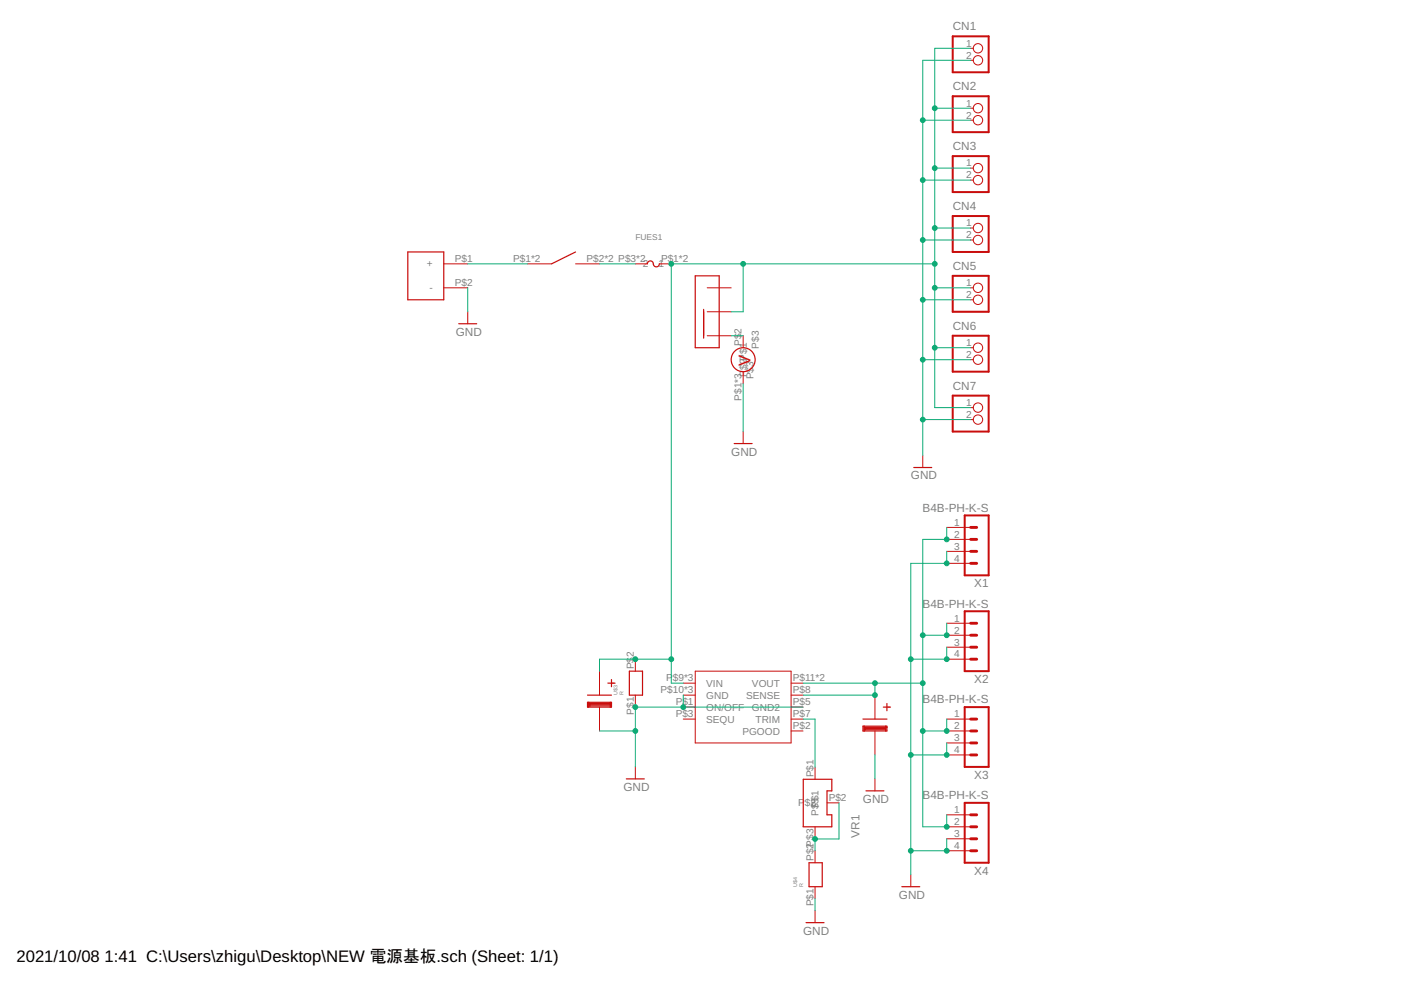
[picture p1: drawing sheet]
<svg xmlns="http://www.w3.org/2000/svg" width="297mm" height="210mm" viewBox="0 0 297 210" stroke-linecap="round" stroke-linejoin="round" font-family="sans-serif">
<g fill="none" stroke="#c90d0c" stroke-width=".21">
<path d="M205.8 10.2h.6M205.8 12.8h.6M205.8 22.9h.6M205.8 25.5h.6M205.8 35.6h.6M205.8 38.2h.6M94.1 55.9h5.1M111.9 55.9h5M122 55.9h5.1M134.7 55.9h2.5M139.8 55.9h2.5M205.8 48.3h.6"/>
<path d="M205.8 50.9h.6M94.1 61h5.1M99.2 66.1v2.5M149.9 61h5.1M149.9 71.2h5.1M149.9 66.1h5.1M157.6 71.2v2.5M157.6 78.8v2.5M205.8 61h.6M205.8 63.6h.6M205.8 73.7h.6M205.8 76.3h.6"/>
<path d="M157.6 91.5v2.5M195.6 96.6v2.5M205.8 86.4h.6M205.8 89h.6M200.7 111.8h5.1M200.7 114.4h5.1M200.7 116.9h5.1M200.7 119.4h5.1M134.7 139.8v2.5M200.7 132.1h5.1M200.7 134.7h5.1M200.7 137.2h5.1"/>
<path d="M200.7 139.8h5.1M127.1 142.3v5.1M127.1 149.9v5.1M134.7 147.4v2.5M144.9 144.8h2.5M144.9 147.4h2.5M144.9 149.9h2.5M144.9 152.5h2.5M147.4 142.3h20.3v15.2h-20.3zM167.7 144.8h2.6M167.7 147.4h2.6M167.7 149.9h2.6"/>
<path d="M167.7 152.5h2.6M167.7 155h2.6M185.5 147.4v5.1M185.5 155v5.1M200.7 152.5h5.1M200.7 155h5.1M200.7 157.5h5.1M134.7 162.6v2.5M172.8 162.6v2.6M172.8 175.3v2.6M175.3 170.2h2.6M185.5 165.1v2.6"/>
<path d="M200.7 160.1h5.1M200.7 172.8h5.1M200.7 175.3h5.1M200.7 177.8h5.1M172.8 180.4v2.5M172.8 188v2.5M172.8 193.1v2.5M193.1 185.5v2.5M200.7 180.4h5.1"/>
<circle cx="207.3" cy="10.2" r=".99"/>
<circle cx="207.3" cy="12.8" r=".99"/>
<circle cx="207.3" cy="25.5" r=".99"/>
<circle cx="207.3" cy="35.6" r=".99"/>
<circle cx="207.3" cy="38.2" r=".99"/>
<circle cx="207.3" cy="22.9" r=".99"/>
<circle cx="207.3" cy="50.9" r=".99"/>
<circle cx="207.3" cy="48.3" r=".99"/>
<circle cx="207.3" cy="63.6" r=".99"/>
<circle cx="207.3" cy="61" r=".99"/>
<circle cx="207.3" cy="73.7" r=".99"/>
<circle cx="207.3" cy="76.3" r=".99"/>
<circle cx="207.3" cy="89" r=".99"/>
<circle cx="207.3" cy="86.4" r=".99"/>
</g>
<g fill="none" stroke="#c90d0c" stroke-width=".25">
<path d="M86.5 53.4h7.6v10.2h-7.6zM122 53.4l-5.1 2.5M137.2 55.9a.67 .67 0 0 1 .8-.6 .67 .67 0 0 1 .6 .9 .63 .63 0 0 0 .7 .4 .63 .63 0 0 0 .5-.7M147.4 58.5h5.1v15.2h-5.1zM97.3 68.6h3.8M149.2 65.6v6.1M155.7 94h3.8M193.7 99.1h3.8M124.6 147.4h5M124.6 148.9h5v1h-5zM124.8 149.2h4.8M124.8 148.9v1"/>
<path d="M124.8 149.7h4.6M124.8 149.4h4.6M125.1 149.4v.3M128.9 144.8h1.5M129.4 148.9v1M129.6 144.1v1.5M133.4 142.3h2.8v5.1h-2.8zM183 152.5h5M183 154h5v1h-5zM183.2 154.2h4.8M183.2 154v1M183.2 154.7h4.6"/>
<path d="M183.2 154.5h4.6M183.5 154.5v.2M187.3 149.9h1.5M187.8 154v1M188 149.2v1.5M132.8 165.1h3.8M170.3 175.2v-10h6.1v2.5h-1.1v5.1h1.1v2.5h-6.1M183.6 167.7h3.8M170.9 195.6h3.8M171.5 182.9h2.8v5.1h-2.8zM191.2 188h3.8"/>
<circle cx="157.6" cy="76.3" r="2.54"/>
</g>
<path d="M202 7.7h7.6v7.6h-7.6zM202 20.4h7.6v7.6h-7.6zM202 33.1h7.6v7.6h-7.6zM202 45.8h7.6v7.6h-7.6zM202 58.5h7.6v7.6h-7.6zM202 71.2h7.6v7.6h-7.6zM202 83.9h7.6v7.6h-7.6zM204.5 109.3h5.1v12.7h-5.1zM204.5 129.6h5.1v12.7h-5.1zM204.5 149.9h5.1v12.7h-5.1zM204.5 170.2h5.1v12.7h-5.1z" fill="none" stroke="#c90d0c" stroke-width=".42"/>
<g fill="none" stroke="#c90d0c" stroke-width=".61">
<path d="M205.8 116.9h1.3M205.8 114.4h1.3M205.8 111.8h1.3M205.8 119.4h1.3M205.8 137.2h1.3M205.8 134.7h1.3M205.8 132.1h1.3M205.8 139.8h1.3M205.8 157.5h1.3M205.8 155h1.3M205.8 152.5h1.3M205.8 160.1h1.3"/>
<path d="M205.8 177.8h1.3M205.8 175.3h1.3M205.8 172.8h1.3M205.8 180.4h1.3"/>
</g>
<g fill="none" stroke="#0dab76" stroke-width=".21">
<path d="M205.8 10.2h-7.6v76.2h7.6M205.8 12.8h-10.2v83.8M195.6 25.5h10.2M195.6 38.2h10.2M198.2 22.9h7.6M198.2 35.6h7.6M99.2 55.9h12.7M127.1 55.9h7.6M157.6 55.9v10.2h-2.6M195.6 50.9h10.2M198.2 48.3h7.6M198.2 55.9h-55.9v88.9h2.6"/>
<path d="M99.2 61v5.1M155 71.2h2.6M195.6 76.3h10.2M195.6 63.6h10.2M198.2 73.7h7.6M198.2 61h7.6M157.6 81.3v10.2M195.6 89h10.2M200.7 111.8v2.6h-5.1v60.9h5.1v-2.5M200.7 116.9v2.5h-7.6v66.1M142.3 139.8h-15.2v2.5M200.7 137.2v2.6h-7.6"/>
<path d="M200.7 132.1v2.6h-5.1M127.1 155h7.6M144.9 147.4v2.5M170.3 144.8h25.3M170.3 149.9h-35.6v12.7M170.3 152.5h2.5v10.1M185.5 144.8v2.6h-15.2M200.7 152.5v2.5h-5.1M200.7 157.5v2.6h-7.6M177.9 170.2v7.7h-5.1v2.5M185.5 160.1v5M200.7 177.8v2.6h-7.6"/>
<path d="M172.8 190.5v2.6"/>
</g>
<g fill="#0dab76" stroke="#0dab76" stroke-width=".21">
<circle cx="198.2" cy="22.9" r=".51"/>
<circle cx="198.2" cy="35.6" r=".51"/>
<circle cx="198.2" cy="48.3" r=".51"/>
<circle cx="198.2" cy="61" r=".51"/>
<circle cx="198.2" cy="55.9" r=".51"/>
<circle cx="142.3" cy="55.9" r=".51"/>
<circle cx="142.3" cy="139.8" r=".51"/>
<circle cx="134.7" cy="139.8" r=".51"/>
<circle cx="198.2" cy="73.7" r=".51"/>
<circle cx="157.6" cy="55.9" r=".51"/>
<circle cx="195.6" cy="25.5" r=".51"/>
<circle cx="195.6" cy="38.2" r=".51"/>
<circle cx="195.6" cy="63.6" r=".51"/>
<circle cx="195.6" cy="50.9" r=".51"/>
<circle cx="195.6" cy="76.3" r=".51"/>
<circle cx="195.6" cy="89" r=".51"/>
<circle cx="200.7" cy="119.4" r=".51"/>
<circle cx="200.7" cy="180.4" r=".51"/>
<circle cx="193.1" cy="180.4" r=".51"/>
<circle cx="200.7" cy="160.1" r=".51"/>
<circle cx="193.1" cy="160.1" r=".51"/>
<circle cx="200.7" cy="139.8" r=".51"/>
<circle cx="193.1" cy="139.8" r=".51"/>
<circle cx="134.7" cy="149.9" r=".51"/>
<circle cx="134.7" cy="155" r=".51"/>
<circle cx="144.9" cy="149.9" r=".51"/>
<circle cx="200.7" cy="175.3" r=".51"/>
<circle cx="200.7" cy="155" r=".51"/>
<circle cx="195.6" cy="155" r=".51"/>
<circle cx="200.7" cy="134.7" r=".51"/>
<circle cx="195.6" cy="134.7" r=".51"/>
<circle cx="200.7" cy="114.4" r=".51"/>
<circle cx="195.6" cy="144.8" r=".51"/>
<circle cx="185.5" cy="144.8" r=".51"/>
<circle cx="185.5" cy="147.4" r=".51"/>
<circle cx="172.8" cy="177.9" r=".51"/>
</g>
<text font-size="3.6" fill="#c90d0c" x="159.1" y="77.5" transform="rotate(-90 159.1 77.5)">V</text>
<g font-size="3.5">
<text x="3.5" y="203.9">2021/10/08</text>
<text x="22.2" y="203.9">1:41 C:\Users\zhigu\Desktop\NEW 電源基板.sch (Sheet: 1/1)</text>
</g>
<g font-size="2.5" fill="#808080">
<text x="202" y="6.4">CN1</text>
<text x="202" y="19.1">CN2</text>
<text x="202" y="31.8">CN3</text>
<text x="202" y="44.5">CN4</text>
<text x="202" y="57.2">CN5</text>
<text x="96.6" y="71.2">GND</text>
<text x="202" y="69.9">CN6</text>
<text x="202" y="82.6">CN7</text>
<text x="155" y="96.6">GND</text>
<text x="193.1" y="101.7">GND</text>
<text x="195.6" y="108.5">B4B-PH-K-S</text>
<text x="206.5" y="124.5">X1</text>
<text x="195.6" y="128.8">B4B-PH-K-S</text>
<text x="195.6" y="149.2">B4B-PH-K-S</text>
<text x="206.5" y="144.8">X2</text>
<text x="132.2" y="167.7">GND</text>
<text x="206.5" y="165.2">X3</text>
<text x="183" y="170.2">GND</text>
<text x="195.6" y="169.5">B4B-PH-K-S</text>
<text x="182.2" y="177.6" transform="rotate(-90 182.2 177.6)">VR1</text>
<text x="206.5" y="185.5">X4</text>
<text x="190.6" y="190.5">GND</text>
<text x="170.3" y="198.2">GND</text>
</g>
<g font-size="2.1" fill="#808080">
<text x="204.8" y="9.9">1</text>
<text x="204.8" y="12.4">2</text>
<text x="204.8" y="22.6">1</text>
<text x="204.8" y="25.1">2</text>
<text x="204.8" y="35.3">1</text>
<text x="204.8" y="37.8">2</text>
<text x="204.8" y="48">1</text>
<text x="204.8" y="50.5">2</text>
<text x="90.5" y="56.7">+</text>
<text x="96.4" y="55.6">P$1</text>
<text x="108.8" y="55.6">P$1*2</text>
<text x="124.4" y="55.6">P$2*2 P$3*2</text>
<text x="136.3" y="56.7">2</text>
<text x="139.6" y="56.7">1</text>
<text x="140.1" y="55.6">P$1*2</text>
<text x="91" y="61.8">-</text>
<text x="96.4" y="60.7">P$2</text>
<text x="204.8" y="60.7">1</text>
<text x="204.8" y="63.2">2</text>
<text x="157.2" y="70.8" transform="rotate(-90 157.2 70.8)">2</text>
<text x="157.2" y="73.4" transform="rotate(-90 157.2 73.4)">P$</text>
<text x="160.9" y="73.9" transform="rotate(-90 160.9 73.9)">P$3</text>
<text x="204.8" y="73.4">1</text>
<text x="204.8" y="75.9">2</text>
<text x="158.3" y="79.9" transform="rotate(-90 158.3 79.9)">P$2P$1</text>
<text x="159.7" y="80.4" transform="rotate(-90 159.7 80.4)">P$3</text>
<text x="157.2" y="85" transform="rotate(-90 157.2 85)">P$1*3</text>
<text x="204.8" y="86.1">1</text>
<text x="204.8" y="88.6">2</text>
<text x="202.3" y="111.5">1</text>
<text x="202.3" y="114">2</text>
<text x="202.3" y="116.5">3</text>
<text x="202.3" y="119.1">4</text>
<text x="202.3" y="131.8">1</text>
<text x="202.3" y="134.3">2</text>
<text x="202.3" y="136.9">3</text>
<text x="134.4" y="141.9" transform="rotate(-90 134.4 141.9)">P$</text>
<text x="134.4" y="139.3" transform="rotate(-90 134.4 139.3)">2</text>
<text x="202.3" y="139.4">4</text>
<text x="140.1" y="147">P$10*3</text>
<text x="141.3" y="144.5">P</text>
<text x="142.7" y="144.5">$9*3</text>
<text x="143.3" y="149.6">P$1</text>
<text x="149.7" y="145.6">VIN</text>
<text x="149.7" y="148.1">GND</text>
<text x="158.2" y="148.1">SENSE</text>
<text x="159.4" y="145.6">VOUT</text>
<text x="168.1" y="149.6">P$5</text>
<text x="168.1" y="147">P$8</text>
<text x="168.1" y="144.5">P$11*2</text>
<text x="134.4" y="151.5" transform="rotate(-90 134.4 151.5)">P$1</text>
<text x="143.3" y="152.1">P$3</text>
<text x="149.7" y="150.7">ON/OFF</text>
<text x="149.7" y="153.2">SEQU</text>
<text x="157.4" y="155.8">PGOOD</text>
<text x="159.4" y="150.7">GND2</text>
<text x="160.2" y="153.2">TRIM</text>
<text x="168.1" y="152.1">P$7</text>
<text x="168.1" y="154.6">P$2</text>
<text x="202.3" y="152.1">1</text>
<text x="202.3" y="154.6">2</text>
<text x="202.3" y="157.2">3</text>
<text x="202.3" y="159.7">4</text>
<text x="172.4" y="164.8" transform="rotate(-90 172.4 164.8)">P$1</text>
<text x="169.2" y="171">P</text>
<text x="170.6" y="171">$2</text>
<text x="173.6" y="173" transform="rotate(-90 173.6 173)">P$P3$1</text>
<text x="175.7" y="169.9">P$2</text>
<text x="202.3" y="172.4">1</text>
<text x="202.3" y="175">2</text>
<text x="202.3" y="177.5">3</text>
<text x="172.4" y="182.6" transform="rotate(-90 172.4 182.6)">P$2P$3</text>
<text x="202.3" y="180">4</text>
<text x="172.4" y="192.2" transform="rotate(-90 172.4 192.2)">P$1</text>
</g>
<text font-size="1.8" fill="#808080" x="134.7" y="50.9">FUES1</text>
<g font-size="1.1" fill="#808080">
<text x="130.9" y="147.4" transform="rotate(-90 130.9 147.4)">U$3</text>
<text x="132.2" y="147.4" transform="rotate(-90 132.2 147.4)">R</text>
<text x="169" y="188" transform="rotate(-90 169 188)">U$4</text>
<text x="170.3" y="188" transform="rotate(-90 170.3 188)">R</text>
</g>
</svg>
